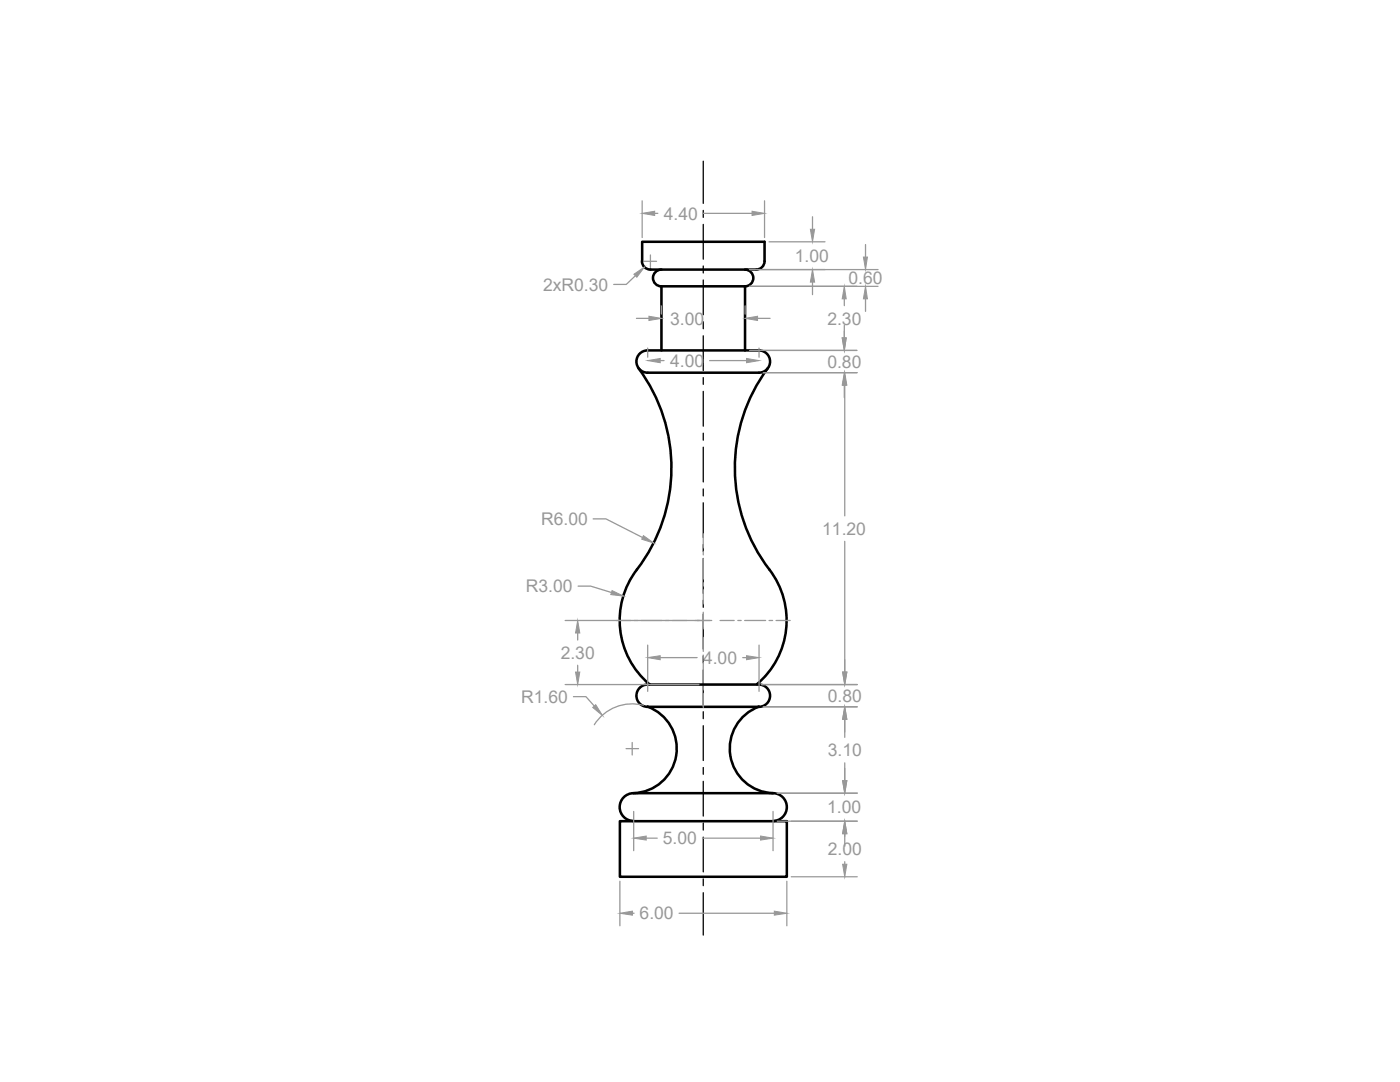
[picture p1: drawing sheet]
<svg xmlns="http://www.w3.org/2000/svg" width="279mm" height="216mm" viewBox="0 0 279 216" stroke-linecap="round" stroke-linejoin="round" font-family="sans-serif">
<!-- layer: 0 -->
<g fill="none" stroke="#000" stroke-width=".51">
<path d="M128.1 52.1a1.67 1.67 0 0 0 1.7 1.7M128.2 52.1v-3.9h24.4v3.9a1.67 1.67 0 0 1-1.7 1.7h-21.1M132 53.8a1.67 1.67 0 0 0-1.7 1.7 1.67 1.67 0 0 0 1.7 1.6M148.7 53.8a1.67 1.67 0 0 1 1.6 1.7 1.67 1.67 0 0 1-1.6 1.6M148.7 57.1h-16.7v12.8M148.7 57.1v12.8M127.4 73.5a33.3 33.3 0 0 1-.3 40.2M129.2 69.9a2.22 2.22 0 0 0-2.2 2.2 2.22 2.22 0 0 0 2.2 2.3M129.3 69.9h22.2a2.22 2.22 0 0 1 2.2 2.2 2.22 2.22 0 0 1-2.2 2.3h-22.2M153.2 73.5a33.3 33.3 0 0 0 .4 40.2M127.1 113.6a16.7 16.7 0 0 0 2.5 23M153.5 113.6a16.7 16.7 0 0 1-2.5 23"/>
<path d="M129.2 136.6a2.22 2.22 0 0 0-2.2 2.2 2.22 2.22 0 0 0 2.2 2.2M129.3 136.6h22.2a2.22 2.22 0 0 1 2.2 2.2 2.22 2.22 0 0 1-2.2 2.2h-22.2M126.5 158.3h27.8M129.2 141a9 9 0 0 1 5.7 10.1 9 9 0 0 1-9.1 7.2 2.77 2.77 0 0 0-2.1 3.1 2.77 2.77 0 0 0 2.7 2.4M151.5 141a8.9 8.9 0 0 0-5.7 9.8 8.9 8.9 0 0 0 8.4 7.5M154.3 158.3a2.77 2.77 0 0 1 2.7 2.7 2.77 2.77 0 0 1-2.7 2.8M123.7 163.9h33.3v11h-33.3z"/>
</g>
<g fill="none" stroke="#000" stroke-width=".25">
<path d="M140.3 32.2v8.4M140.3 42v1.4M140.3 44.8v6.9M140.3 53.1v1.4M140.3 55.9v6.9M140.3 64.2v1.4M140.3 67v6.9M140.3 75.3v1.4M140.3 78.1v6.9M140.3 86.4v1.4M140.3 89.2v7M140.3 97.6v1.4"/>
<path d="M140.3 100.3v7M140.3 108.7v1.4M140.3 111.4v7M140.3 119.8v1.4M140.3 122.5v7M140.3 130.9v1.4M140.3 133.7v6.9M140.3 142v1.4M140.3 144.8v7M140.3 153.1v1.4M140.3 155.9v6.9M140.3 164.2v1.4"/>
<path d="M140.3 167v7M140.3 175.4v1.3M140.3 178.1v8.5"/>
</g>
<!-- layer: Dim -->
<g fill="none" stroke="#989898" stroke-width=".25">
<path d="M126.8 55l-1.8 1.8h-2.5M128.2 40.1v7.3M128.5 52.1h2.5M129.8 50.9v2.5M130.7 42.6h.6M140.3 42.6h9.8M149.6 57.1h25.6M149.6 53.8h25.6M152.6 40.1v7.3M153.5 48.2h11.1M162.2 43.3v2.4M162.2 56.3v2.5"/>
<path d="M168.5 59.6v1.4M172.7 48.8v2.5M172.7 59.6v2.5M127 63.5h2.5M129.3 69.5v1.8M131.8 72h.7M132 61v1.7M141.6 72h7.4M148.7 61v1.7M149.6 69.9h21.4M151.2 63.5h2.5M151.5 69.5v1.8"/>
<path d="M152.3 74.4h18.8M168.5 64.9v2.5M168.5 76.9v2.5M168.6 76.9v26M115.4 117h2.5l4.1 1.2M118.4 103.5h2.5l7.3 3.8M140.3 106.5v2.8M140.3 110v.7M140.3 111.4v4.2M140.3 116.3v.7M140.3 117.7v2.8M168.6 108v26.1"/>
<path d="M112.8 136.6h26.7M112.8 123.8h29.2M114.4 139h2.5l1.7 1.9M115.3 126.3v1.4M115.3 132.7v1.4M129.3 128.7v9.3M131.8 131.2h7.3M140.3 122.2v3.3M140.3 127.2v2.8M140.3 130.7v.7M140.3 132.1v4.2M140.3 136.9v.8"/>
<path d="M140.3 138.3v2.9M143.7 123.8h2.8M147.2 123.8h.7M148.2 131.2h.8M148.6 123.8h4.2M151.5 128.7v9.3M151.9 136.6h19.2M153.5 123.8h.7M154.9 123.8h2.8M124.9 149.4h2.5M126.2 148.2v2.5M128.4 140.7a8.9 8.9 0 0 0-9.8 3.9"/>
<path d="M152.3 141h18.8M155.1 158.3h16M168.6 143.5v3.6M168.6 152.2v3.6M123.7 175.8v8.9M126.5 161.9v7.8M129 167.2h2.2M140.2 167.2h11.6M154.3 161.9v7.8M155.1 163.9h16M157 175.8v8.9M157.9 174.9h13.2"/>
<path d="M168.6 166.4v2.5M168.6 171.9v.6M126.2 182.2h.3M135.5 182.2h19"/>
</g>
<g fill="#989898" stroke="#989898" stroke-width=".2">
<path d="M123.7 182.2l2.5-.4v.8z"/>
<path d="M154.5 181.8l2.5 .4-2.5 .4z"/>
<path d="M168.2 172.5h.8l-.4 2.4z"/>
<path d="M168.6 163.9l.4 2.5h-.8z"/>
<path d="M168.2 155.8h.8l-.4 2.5z"/>
<path d="M168.6 141l.4 2.5h-.8z"/>
<path d="M168.2 134.1h.8l-.4 2.5z"/>
<path d="M168.6 74.4l.4 2.5h-.8z"/>
<path d="M168.5 74.4l.4 2.5h-.8z"/>
<path d="M168.1 67.4h.8l-.4 2.5z"/>
<path d="M168.5 57.1l.4 2.5h-.8z"/>
<path d="M172.7 57.1l.4 2.5h-.8z"/>
<path d="M172.3 51.3h.8l-.4 2.5z"/>
<path d="M162.2 53.8l.4 2.5h-.9z"/>
<path d="M161.7 45.7h.9l-.4 2.5z"/>
<path d="M126.5 167.2l2.5-.4v.8z"/>
<path d="M151.8 166.8l2.5 .4-2.5 .4z"/>
<path d="M118.3 141.2l.6-.6 1.3 2.2z"/>
<path d="M129.3 131.2l2.5-.4v.8z"/>
<path d="M149 130.8l2.5 .4-2.5 .4z"/>
<path d="M115.3 123.8l.4 2.5h-.8z"/>
<path d="M114.9 134.1h.8l-.4 2.5z"/>
<path d="M128.4 106.9l2.1 1.5-2.4-.8z"/>
<path d="M129.3 72l2.5-.5v.9z"/>
<path d="M149 71.5l2.5 .5-2.5 .4z"/>
<path d="M129.5 63.1l2.5 .4-2.5 .5z"/>
<path d="M148.7 63.5l2.5-.4v.9z"/>
<path d="M128.2 42.6l2.5-.5v.9z"/>
<path d="M150.1 42.1l2.5 .5-2.5 .4z"/>
<path d="M126.5 54.7l2.1-1.4-1.5 2z"/>
<path d="M122.1 117.8l2.3 1.1-2.5-.3z"/>
</g>
<g font-size="3.5" fill="#989898">
<text x="132.5" y="43.8">4.40</text>
<text x="158.6" y="52.3">1.00</text>
<text x="108.4" y="58">2xR0.30</text>
<text x="169.3" y="56.7">0.60</text>
<text x="133.7" y="64.8">3.00</text>
<text x="165.1" y="64.8">2.30</text>
<text x="133.7" y="73.2">4.00</text>
<text x="165.1" y="73.4">0.80</text>
<text x="108" y="104.8">R6.00</text>
<text x="164.1" y="106.7">11.20</text>
<text x="105" y="118.2">R3.00</text>
<text x="111.9" y="131.4">2.30</text>
<text x="140.3" y="132.4">4.00</text>
<text x="104" y="140.2">R1.60</text>
<text x="165.2" y="140.1">0.80</text>
<text x="165.2" y="150.9">3.10</text>
<text x="165.1" y="162.3">1.00</text>
<text x="132.3" y="168.5">5.00</text>
<text x="165.2" y="170.6">2.00</text>
<text x="127.6" y="183.5">6.00</text>
</g>
</svg>
